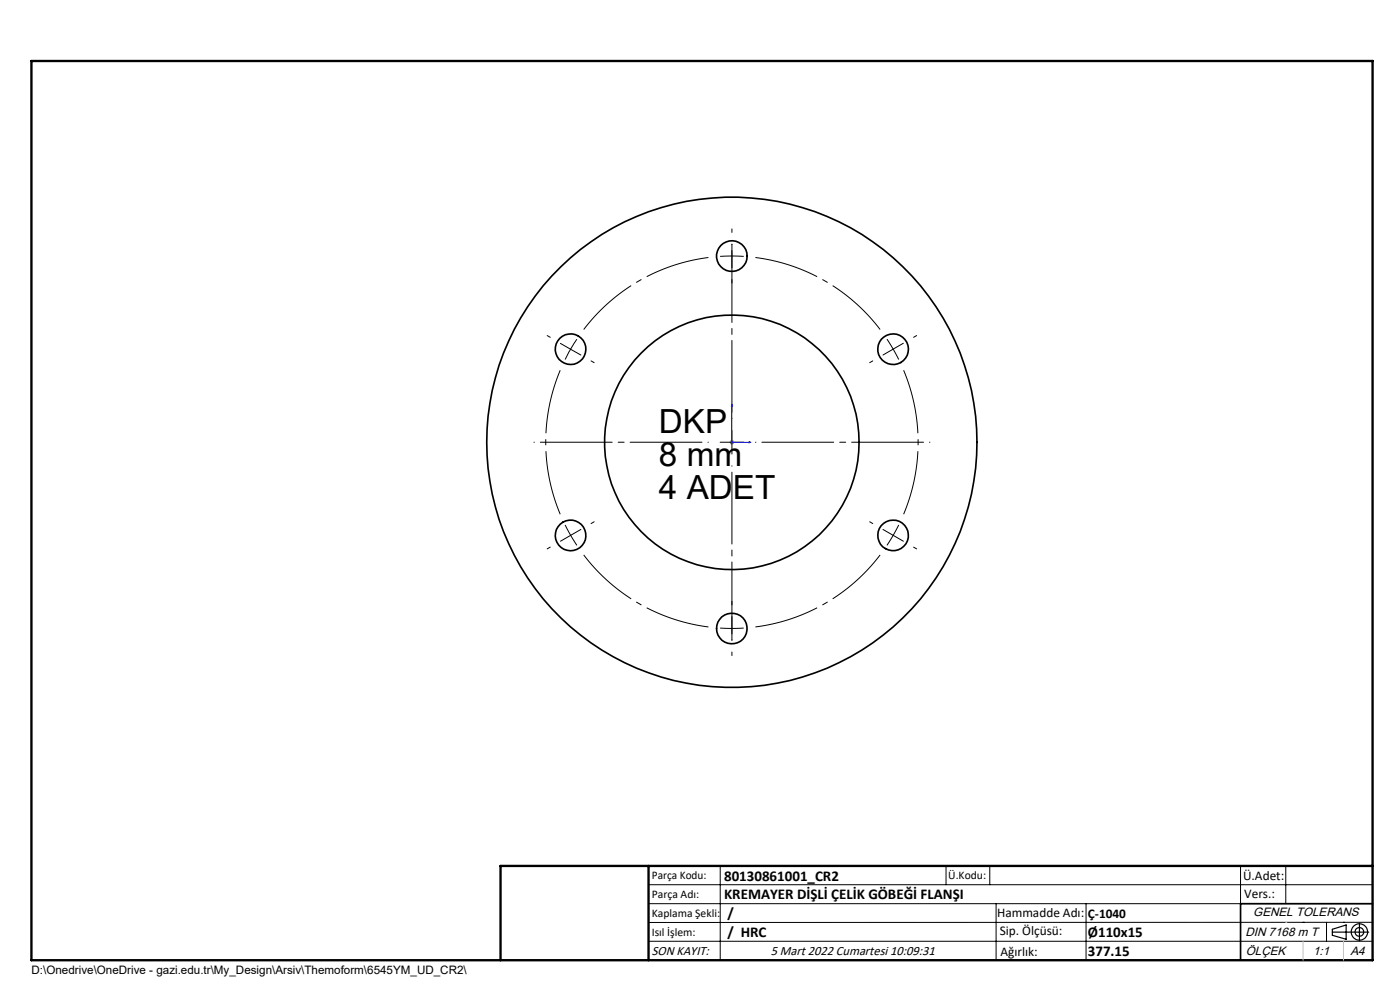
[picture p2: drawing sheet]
<svg xmlns="http://www.w3.org/2000/svg" width="297mm" height="210mm" viewBox="0 0 297 210" stroke-linecap="round" stroke-linejoin="round" font-family="sans-serif">
<path d="M155.3 54.3l-2.5 .1M155.3 54.3l2.5 .1M189.5 74.1l-1.3-2.2M189.5 74.1l1.2 2.2M121.1 113.6l1.3 2.1M121.1 113.6l-1.2-2.2M189.5 113.6l1.2-2.2M189.5 113.6l-1.3 2.1M155.3 133.3l2.5-.1M155.3 133.3l-2.5-.1" fill="none" stroke="#000" stroke-width=".21" stroke-dasharray="15.2 1.3 1.3 1.3" stroke-linecap="butt"/>
<path d="M150.3 54.6a39.5 39.5 0 0 0-26.5 15.3M118.8 78.5a39.5 39.5 0 0 0 0 30.6M186.7 69.9a39.5 39.5 0 0 0-26.4-15.3M123.8 117.7a39.5 39.5 0 0 0 26.5 15.3M191.7 109.1a39.5 39.5 0 0 0 0-30.6M160.3 133a39.5 39.5 0 0 0 26.4-15.3" fill="none" stroke="#000" stroke-width=".21" stroke-dasharray="15.2 1.3 1.3 1.3" stroke-dashoffset="1.5" stroke-linecap="butt"/>
<g fill="none" stroke="#000" stroke-width=".21">
<path d="M118.9 72.8l2.1 1.3M121 74.1l-1.1 2.2M121 74.1l2.2 1.2M122.4 72l-1.4 2.1M137.6 187.7h153.6M137.6 191.7h153.6M137.6 199.7h153.6M152.8 183.7v20M200.7 183.7v4M210 183.7v4M211.3 191.7v12M230.4 191.7v12"/>
<path d="M263.2 183.7v20M272.8 183.7v8M276.4 195.6h.1M281.4 195.6v4.1M285 195.6h.1M291.2 195.6l-153.6 .1"/>
</g>
<g fill="none" stroke="#000" stroke-width=".25">
<path d="M282.6 197.7h7.8M282.6 197.1l3-.9v3l-3-.8zM288.4 195.8v3.8M106.2 203.7h185"/>
<circle cx="288.4" cy="197.7" r="1.74"/>
<circle cx="288.4" cy="197.7" r=".93"/>
</g>
<path d="M155.3 85.7l.1 .4h-.2zM155.3 85.7v8.1h4M158.9 93.7l.4 .1-.4 .1z" fill="none" stroke="#00f" stroke-width=".21"/>
<path d="M154.8 93.8h1M154.9 93.5l.7 .7M155.3 93.3v1M155.6 93.5l-.7 .7" fill="none" stroke="#808080" stroke-width=".21"/>
<g fill="none" stroke="#000" stroke-width=".21" stroke-dasharray="15.2 1.3 1.3 1.3">
<path d="M155.3 54.3v-2.5M155.3 54.3v2.5M155.3 49.3v-.7M155.3 59.3v.8M116.7 71.6l-.6-.4M125.4 76.6l.6 .3M185.1 76.6l-.6 .3M189.5 74.1l2.1-1.3M189.5 74.1l-2.2 1.2M193.8 71.6l.7-.4M155.3 93.8v-2.5M155.3 93.8h-2.5"/>
<path d="M155.3 93.8v2.5M155.3 93.8h2.5M116.7 116.1l-.6 .3M121.1 113.6l-2.2 1.2M121.1 113.6l2.1-1.3M125.4 111.1l.6-.4M185.1 111.1l-.6-.4M189.5 113.6l2.1 1.2M189.5 113.6l-2.2-1.3M193.8 116.1l.7 .3M155.3 133.3v2.5M155.3 133.3v-2.5"/>
<path d="M155.3 138.3v.8M155.3 128.3v-.7"/>
</g>
<path d="M150.3 93.8h-37M155.3 88.8v-37M155.3 98.8v37M160.3 93.8h37" fill="none" stroke="#000" stroke-width=".21" stroke-dasharray="15.2 1.3 1.3 1.3" stroke-dashoffset="-1.4"/>
<path d="M291.2 191.7h-28v12" fill="none" stroke="#000" stroke-width=".35"/>
<path d="M6.7 12.9h284.5v190.8h-284.5zM137.6 183.7v20M291.2 183.7h-185v20" fill="none" stroke="#000" stroke-width=".5"/>
<path d="M276.4 199.7v4M285 199.7v4" fill="none" stroke="#c0c0c0" stroke-width=".21"/>
<path d="M272.8 195.6h.1" fill="none" stroke="#c0c0c0" stroke-width=".25"/>
<path d="M158.9 93.7l.4 .1-.4 .1zM155.3 85.7l.1 .4h-.2z" fill="#00f"/>
<g fill="none" stroke="#000" stroke-width=".35">
<circle cx="155.3" cy="54.3" r="3.2"/>
<circle cx="121" cy="74.1" r="3.2"/>
<circle cx="189.5" cy="74.1" r="3.3"/>
<circle cx="155.3" cy="93.8" r="27"/>
<circle cx="155.3" cy="93.8" r="52"/>
<circle cx="121" cy="113.6" r="3.2"/>
<circle cx="189.5" cy="113.6" r="3.2"/>
<circle cx="155.3" cy="133.3" r="3.3"/>
</g>
<g font-size="7.1">
<text x="139.8" y="91.8">DKP</text>
<text x="139.8" y="98.9">8 mm</text>
<text x="139.8" y="105.9">4 ADET</text>
</g>
<g font-size="3.2">
<text x="153.6" y="190.8">KREMAYER DİŞLİ ÇELİK GÖBEĞİ FLANŞI</text>
<text x="153.6" y="186.8">80130861001_CR2</text>
<text x="154.3" y="194.8">/</text>
<text x="154.3" y="198.8">/ HRC</text>
<text x="230.8" y="198.7">Ø110x15</text>
<text x="230.8" y="202.8">377.15</text>
</g>
<g font-size="2.8">
<text x="263.7" y="186.7">Ü.Adet:</text>
<text x="263.9" y="190.5">Vers.:</text>
<text x="211.5" y="194.5">Hammadde Adı:</text>
<text x="230.8" y="194.7">Ç-1040</text>
<text x="138.3" y="202.6">SON KAYIT:</text>
<text x="163.5" y="202.6">5 Mart 2022 Cumartesi 10:09:31</text>
<text x="212.1" y="198.4">Sip. Ölçüsü:</text>
<text x="212.2" y="202.7">Ağırlık:</text>
</g>
<g font-size="2.6">
<text x="265.9" y="194.4">GENEL TOLERANS</text>
<text x="264.2" y="198.5">DIN 7168 m T</text>
<text x="264.3" y="202.6">ÖLÇEK</text>
<text x="278.5" y="202.6">1:1</text>
<text x="286.5" y="202.6">A4</text>
</g>
<g font-size="2.5">
<text x="138.3" y="186.4">Parça Kodu:</text>
<text x="138.3" y="190.5">Parça Adı:</text>
<text x="201.2" y="186.5">Ü.Kodu:</text>
<text x="138.3" y="194.5">Kaplama Şekli:</text>
<text x="138.3" y="198.6">Isıl İşlem:</text>
<text x="6.7" y="206.7">D:\Onedrive\OneDrive - gazi.edu.tr\My_Design\Arsiv\Themoform\6545YM_UD_CR2\</text>
</g>
</svg>
